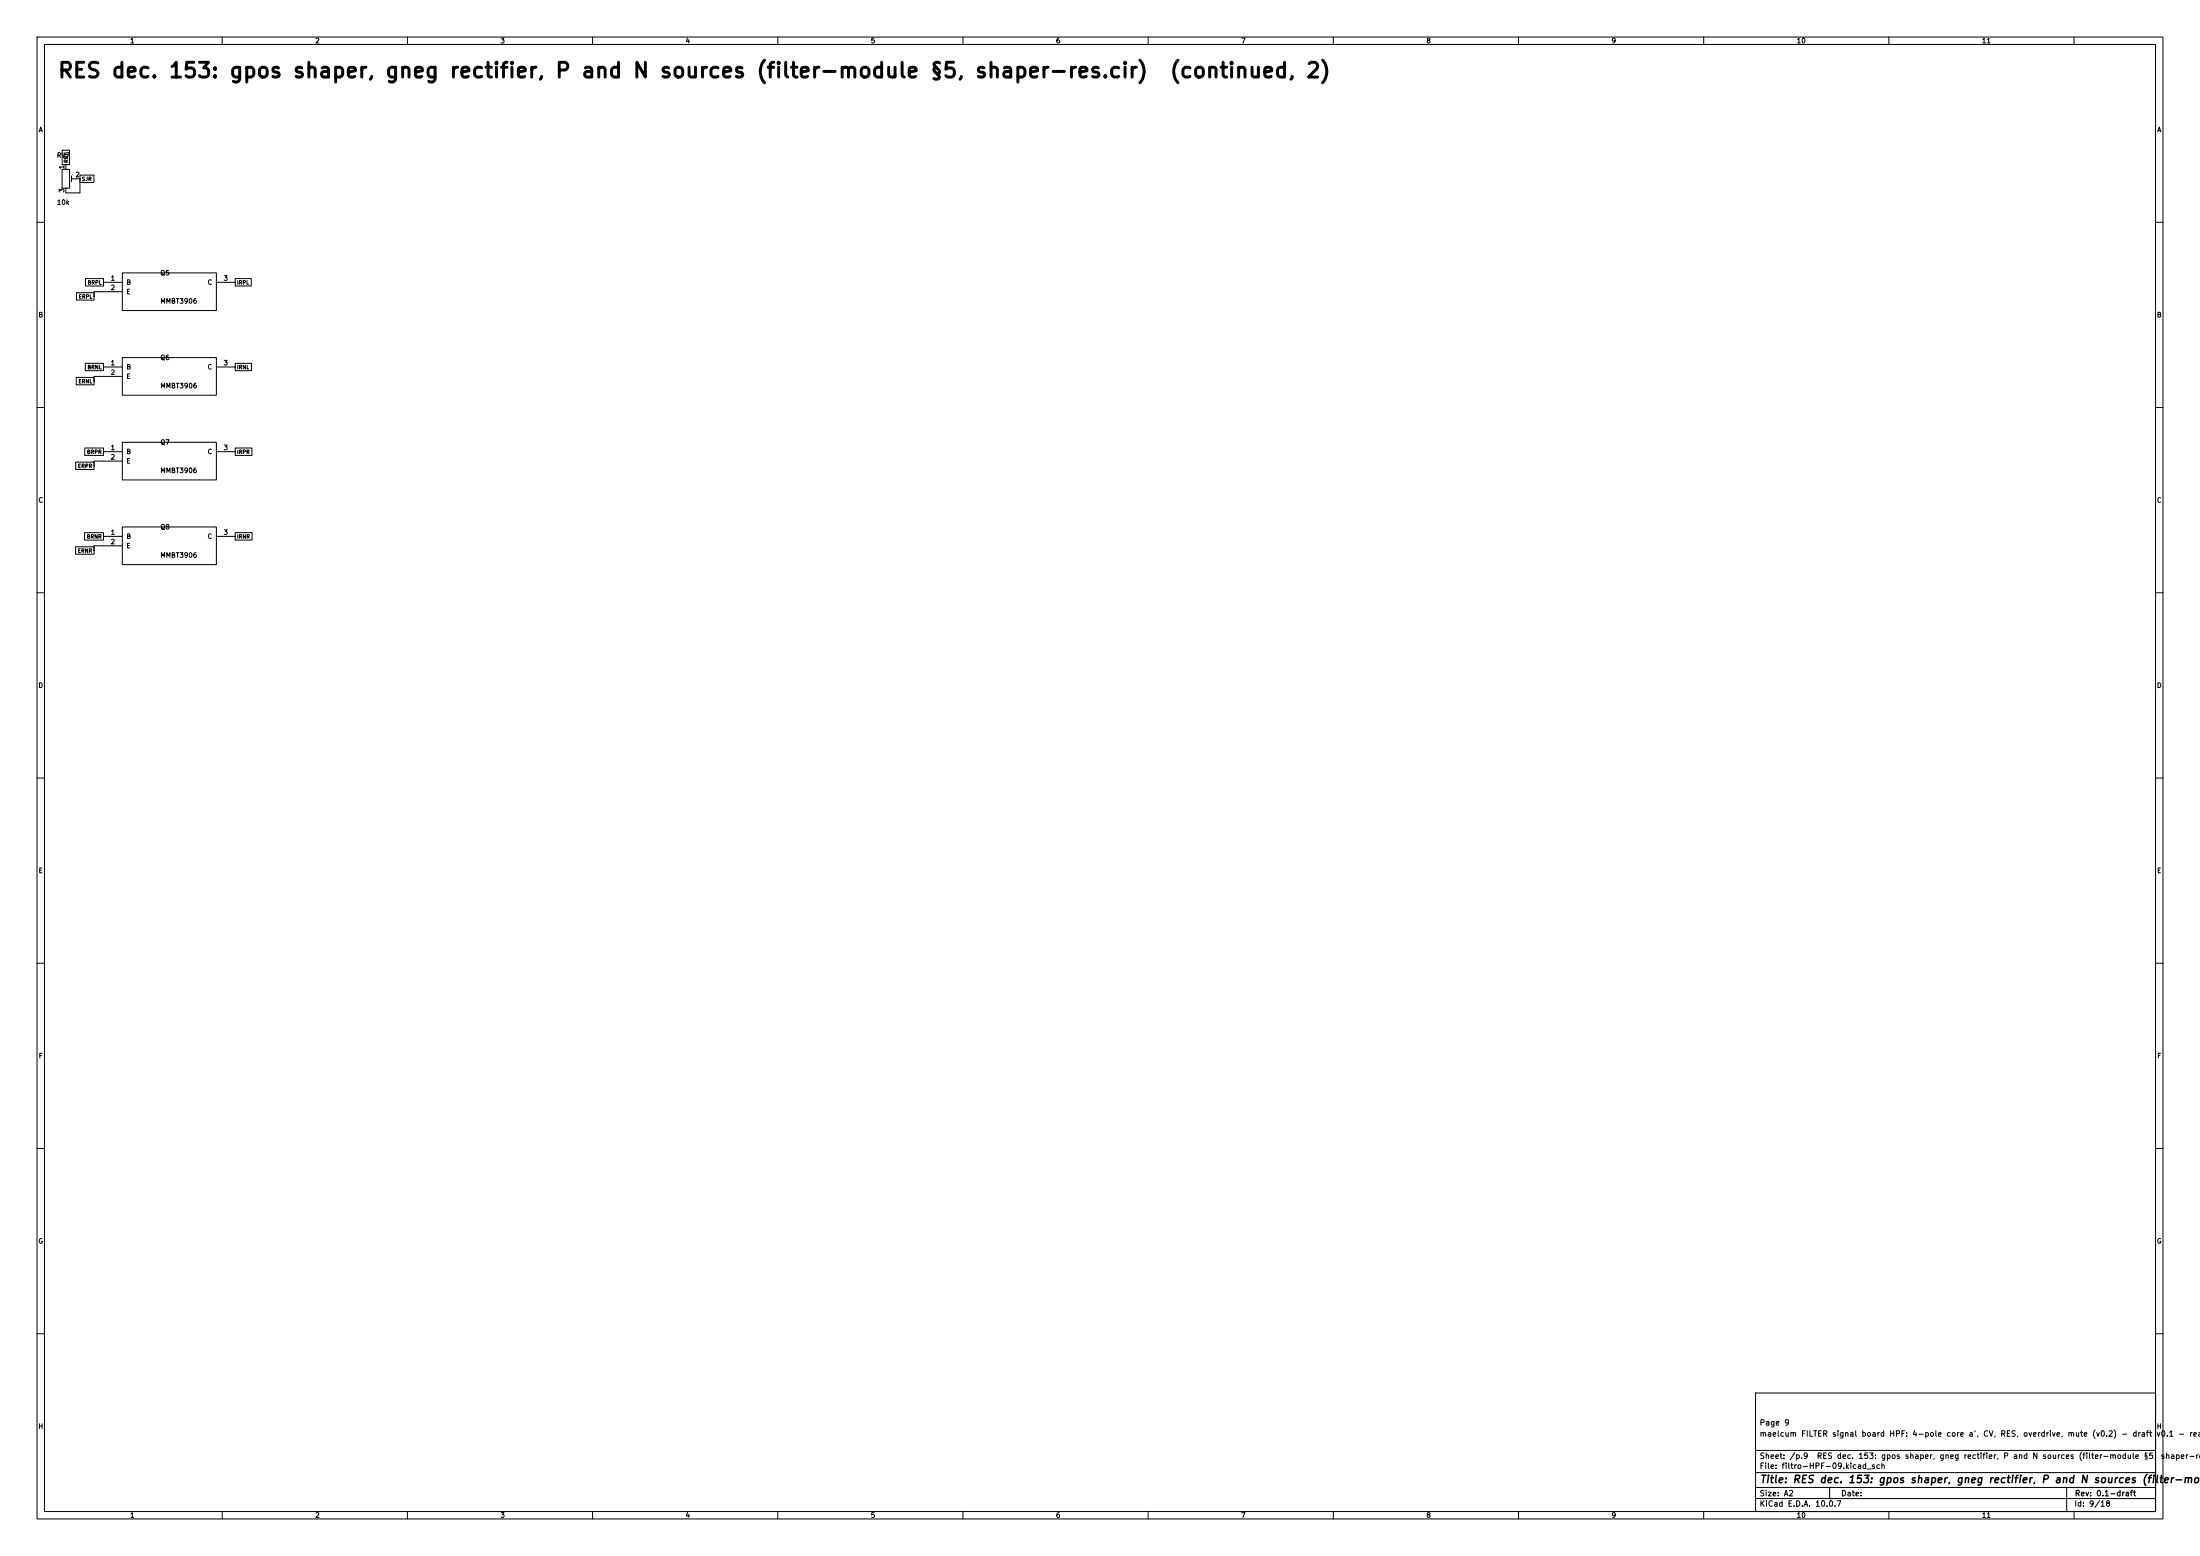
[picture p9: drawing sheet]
(kicad_sch
 (version 20260101)
 (generator "eeschema")
 (generator_version "10.0")
 (paper "A2")
 (title_block
  (title "RES dec. 153: gpos shaper, gneg rectifier, P and N sources (filter-module §5, shaper-res.cir)  (continued, 2)")
  (rev "0.1-draft")
  (comment 1 "maelcum FILTER signal board HPF: 4-pole core a', CV, RES, overdrive, mute (v0.2) - draft v0.1 - readable schematic")
  (comment 2 "Page 9"))
 (lib_symbols
  (symbol
   "Device:R_Potentiometer_Trim"
   (pin_names
    (offset 1.016) (hide yes)) (exclude_from_sim no) (in_bom yes) (on_board yes)
   (in_pos_files yes)
   (duplicate_pin_numbers_are_jumpers no)
   (property
    "Reference"
    "RV" (at -4.445 0 90) (show_name no) (do_not_autoplace no) (effects (font (size 1.27 1.27))))
   (property
    "Value"
    "R_Potentiometer_Trim" (at -2.54 0 90) (show_name no) (do_not_autoplace no) (effects (font (size 1.27 1.27))))
   (property
    "Footprint"
    "" (at 0 0 0) (show_name no) (do_not_autoplace no) (hide yes) (effects (font (size 1.27 1.27))))
   (property
    "Datasheet"
    "" (at 0 0 0) (show_name no) (do_not_autoplace no) (hide yes) (effects (font (size 1.27 1.27))))
   (property
    "Description"
    "Trim-potentiometer" (at 0 0 0) (show_name no) (do_not_autoplace no) (hide yes) (effects (font (size 1.27 1.27))))
   (property
    "Sim.Device"
    "R" (at 0 0 0) (show_name no) (do_not_autoplace no) (hide yes) (effects (font (size 1.27 1.27))))
   (property
    "Sim.Type"
    "POT" (at 0 0 0) (show_name no) (do_not_autoplace no) (hide yes) (effects (font (size 1.27 1.27))))
   (property
    "Sim.Pins"
    "1=r0 2=wiper 3=r1" (at 0 0 0) (show_name no) (do_not_autoplace no) (hide yes) (effects (font (size 1.27 1.27))))
   (property
    "ki_keywords"
    "resistor variable trimpot trimmer" (at 0 0 0) (show_name no) (do_not_autoplace no) (hide yes) (effects (font (size 1.27 1.27))))
   (property
    "ki_fp_filters"
    "Potentiometer*" (at 0 0 0) (show_name no) (do_not_autoplace no) (hide yes) (effects (font (size 1.27 1.27))))
   (symbol
    "R_Potentiometer_Trim_0_1"
    (rectangle (start 1.016 2.54) (end -1.016 -2.54) (stroke (width 0.254) (type default)) (fill (type none)))
    (polyline (pts (xy 1.524 0.762) (xy 1.524 -0.762)) (stroke (width 0) (type default)) (fill (type none)))
    (polyline (pts (xy 2.54 0) (xy 1.524 0)) (stroke (width 0) (type default)) (fill (type none))))
   (symbol
    "R_Potentiometer_Trim_1_1"
    (pin
    passive
    line (at 0 3.81 270) (length 1.27) (name
    "1" (effects (font (size 1.27 1.27)))) (number
    "1" (effects (font (size 1.27 1.27)))))
    (pin
    passive
    line (at 3.81 0 180) (length 1.27) (name
    "2" (effects (font (size 1.27 1.27)))) (number
    "2" (effects (font (size 1.27 1.27)))))
    (pin
    passive
    line (at 0 -3.81 90) (length 1.27) (name
    "3" (effects (font (size 1.27 1.27)))) (number
    "3" (effects (font (size 1.27 1.27))))))
   (embedded_fonts no))
  (symbol
   "maelcum:MMBT3906"
   (pin_names
    (offset 1.016)) (exclude_from_sim no) (in_bom yes) (on_board yes)
   (property
    "Reference"
    "Q" (at 0 6.35 0) (effects (font (size 1.27 1.27))))
   (property
    "Value"
    "MMBT3906" (at 0 -6.35 0) (effects (font (size 1.27 1.27))))
   (property
    "Footprint"
    "Package_TO_SOT_SMD:SOT-23" (at 0 0 0) (effects (font (size 1.27 1.27)) (hide yes)))
   (property
    "Datasheet"
    "" (at 0 0 0) (effects (font (size 1.27 1.27)) (hide yes)))
   (property
    "Description"
    "PNP. Pinout onsemi MMBT3906LT1/D Rev. 15, style 6" (at 0 0 0) (effects (font (size 1.27 1.27)) (hide yes)))
   (symbol
    "MMBT3906_0_1"
    (rectangle (start -12.7 5.08) (end 12.7 -5.08) (stroke (width 0.254) (type default)) (fill (type background))))
   (symbol
    "MMBT3906_1_1"
    (pin
    passive
    line (at -17.78 2.54 0) (length 5.08) (name
    "B" (effects (font (size 1.27 1.27)))) (number
    "1" (effects (font (size 1.27 1.27)))))
    (pin
    passive
    line (at -17.78 0 0) (length 5.08) (name
    "E" (effects (font (size 1.27 1.27)))) (number
    "2" (effects (font (size 1.27 1.27)))))
    (pin
    passive
    line (at 17.78 2.54 180) (length 5.08) (name
    "C" (effects (font (size 1.27 1.27)))) (number
    "3" (effects (font (size 1.27 1.27))))))))
 (text
  "RES dec. 153: gpos shaper, gneg rectifier, P and N sources (filter-module §5, shaper-res.cir)  (continued, 2)"
  (exclude_from_sim no)
  (at 15.24 21.59 0)
  (effects (font (size 4 4)
    (bold yes)) (justify left bottom)))
 (symbol
  (lib_id "Device:R_Potentiometer_Trim")
  (at 17.78 48.26 0)
  (unit 1)
  (body_style 1)
  (exclude_from_sim no)
  (in_bom yes)
  (on_board yes)
  (dnp no)
  (property
   "Reference"
   "RV7" (at 15.24 41.91 0) (effects (font (size 1.27 1.27)) (justify left)))
  (property
   "Value"
   "10k" (at 15.24 54.61 0) (effects (font (size 1.27 1.27)) (justify left)))
  (property
   "Footprint"
   "Potentiometer_THT:Potentiometer_Bourns_3266W_Vertical" (at 17.78 48.26 0) (effects (font (size 1.27 1.27)) (justify left) (hide yes)))
  (property
   "Datasheet"
   "" (at 17.78 48.26 0) (effects (font (size 1.27 1.27)) (justify left) (hide yes)))
  (property
   "Nota"
   "taratura della RES: «il fischio parte al 93 %»" (at 17.78 48.26 0) (effects (font (size 1.27 1.27)) (justify left) (hide yes)))
  (pin
   "1")
  (pin
   "2")
  (pin
   "3")
  (instances (project
    "filtro-HPF" (path
    "/7a3f7285-eb38-561d-91e0-6ac4030fed34/1335b264-2ca2-5483-ac35-bc68d2c9607a" (reference "RV7") (unit 1)))))
 (symbol
  (lib_id "maelcum:MMBT3906")
  (at 45.72 78.74 0)
  (unit 1)
  (body_style 1)
  (exclude_from_sim no)
  (in_bom yes)
  (on_board yes)
  (dnp no)
  (property
   "Reference"
   "Q5" (at 43.18 73.66 0) (effects (font (size 1.27 1.27)) (justify left)))
  (property
   "Value"
   "MMBT3906" (at 43.18 81.28 0) (effects (font (size 1.27 1.27)) (justify left)))
  (property
   "Footprint"
   "Package_TO_SOT_SMD:SOT-23" (at 45.72 78.74 0) (effects (font (size 1.27 1.27)) (justify left) (hide yes)))
  (property
   "Datasheet"
   "" (at 45.72 78.74 0) (effects (font (size 1.27 1.27)) (justify left) (hide yes)))
  (property
   "Nota"
   "sorgente: spinge Iabc nel pin dell'OTA PL" (at 45.72 78.74 0) (effects (font (size 1.27 1.27)) (justify left) (hide yes)))
  (pin
   "1")
  (pin
   "2")
  (pin
   "3")
  (instances (project
    "filtro-HPF" (path
    "/7a3f7285-eb38-561d-91e0-6ac4030fed34/1335b264-2ca2-5483-ac35-bc68d2c9607a" (reference "Q5") (unit 1)))))
 (wire
  (pts (xy 27.94 78.74) (xy 25.4 78.74))
  (stroke (width 0) (type default)))
 (wire
  (pts (xy 25.4 78.74) (xy 25.4 80.01))
  (stroke (width 0) (type default)))
 (symbol
  (lib_id "maelcum:MMBT3906")
  (at 45.72 101.6 0)
  (unit 1)
  (body_style 1)
  (exclude_from_sim no)
  (in_bom yes)
  (on_board yes)
  (dnp no)
  (property
   "Reference"
   "Q6" (at 43.18 96.52 0) (effects (font (size 1.27 1.27)) (justify left)))
  (property
   "Value"
   "MMBT3906" (at 43.18 104.14 0) (effects (font (size 1.27 1.27)) (justify left)))
  (property
   "Footprint"
   "Package_TO_SOT_SMD:SOT-23" (at 45.72 101.6 0) (effects (font (size 1.27 1.27)) (justify left) (hide yes)))
  (property
   "Datasheet"
   "" (at 45.72 101.6 0) (effects (font (size 1.27 1.27)) (justify left) (hide yes)))
  (property
   "Nota"
   "sorgente: spinge Iabc nel pin dell'OTA NL" (at 45.72 101.6 0) (effects (font (size 1.27 1.27)) (justify left) (hide yes)))
  (pin
   "1")
  (pin
   "2")
  (pin
   "3")
  (instances (project
    "filtro-HPF" (path
    "/7a3f7285-eb38-561d-91e0-6ac4030fed34/1335b264-2ca2-5483-ac35-bc68d2c9607a" (reference "Q6") (unit 1)))))
 (wire
  (pts (xy 27.94 101.6) (xy 25.4 101.6))
  (stroke (width 0) (type default)))
 (wire
  (pts (xy 25.4 101.6) (xy 25.4 102.87))
  (stroke (width 0) (type default)))
 (symbol
  (lib_id "maelcum:MMBT3906")
  (at 45.72 124.46 0)
  (unit 1)
  (body_style 1)
  (exclude_from_sim no)
  (in_bom yes)
  (on_board yes)
  (dnp no)
  (property
   "Reference"
   "Q7" (at 43.18 119.38 0) (effects (font (size 1.27 1.27)) (justify left)))
  (property
   "Value"
   "MMBT3906" (at 43.18 127 0) (effects (font (size 1.27 1.27)) (justify left)))
  (property
   "Footprint"
   "Package_TO_SOT_SMD:SOT-23" (at 45.72 124.46 0) (effects (font (size 1.27 1.27)) (justify left) (hide yes)))
  (property
   "Datasheet"
   "" (at 45.72 124.46 0) (effects (font (size 1.27 1.27)) (justify left) (hide yes)))
  (property
   "Nota"
   "sorgente: spinge Iabc nel pin dell'OTA PR" (at 45.72 124.46 0) (effects (font (size 1.27 1.27)) (justify left) (hide yes)))
  (pin
   "1")
  (pin
   "2")
  (pin
   "3")
  (instances (project
    "filtro-HPF" (path
    "/7a3f7285-eb38-561d-91e0-6ac4030fed34/1335b264-2ca2-5483-ac35-bc68d2c9607a" (reference "Q7") (unit 1)))))
 (wire
  (pts (xy 27.94 124.46) (xy 25.4 124.46))
  (stroke (width 0) (type default)))
 (wire
  (pts (xy 25.4 124.46) (xy 25.4 125.73))
  (stroke (width 0) (type default)))
 (symbol
  (lib_id "maelcum:MMBT3906")
  (at 45.72 147.32 0)
  (unit 1)
  (body_style 1)
  (exclude_from_sim no)
  (in_bom yes)
  (on_board yes)
  (dnp no)
  (property
   "Reference"
   "Q8" (at 43.18 142.24 0) (effects (font (size 1.27 1.27)) (justify left)))
  (property
   "Value"
   "MMBT3906" (at 43.18 149.86 0) (effects (font (size 1.27 1.27)) (justify left)))
  (property
   "Footprint"
   "Package_TO_SOT_SMD:SOT-23" (at 45.72 147.32 0) (effects (font (size 1.27 1.27)) (justify left) (hide yes)))
  (property
   "Datasheet"
   "" (at 45.72 147.32 0) (effects (font (size 1.27 1.27)) (justify left) (hide yes)))
  (property
   "Nota"
   "sorgente: spinge Iabc nel pin dell'OTA NR" (at 45.72 147.32 0) (effects (font (size 1.27 1.27)) (justify left) (hide yes)))
  (pin
   "1")
  (pin
   "2")
  (pin
   "3")
  (instances (project
    "filtro-HPF" (path
    "/7a3f7285-eb38-561d-91e0-6ac4030fed34/1335b264-2ca2-5483-ac35-bc68d2c9607a" (reference "Q8") (unit 1)))))
 (wire
  (pts (xy 27.94 147.32) (xy 25.4 147.32))
  (stroke (width 0) (type default)))
 (wire
  (pts (xy 25.4 147.32) (xy 25.4 148.59))
  (stroke (width 0) (type default)))
 (wire
  (pts (xy 17.78 52.07) (xy 21.59 52.07))
  (stroke (width 0) (type default)))
 (wire
  (pts (xy 21.59 52.07) (xy 21.59 48.26))
  (stroke (width 0) (type default)))
 (global_label
  "RRF"
  (shape passive)
  (at 17.78 44.45 90)
  (fields_autoplaced yes)
  (effects (font (size 1 1)) (justify left)))
 (global_label
  "SJR"
  (shape passive)
  (at 21.59 48.26 0)
  (fields_autoplaced yes)
  (effects (font (size 1 1)) (justify left)))
 (global_label
  "BRPL"
  (shape passive)
  (at 27.94 76.2 180)
  (fields_autoplaced yes)
  (effects (font (size 1 1)) (justify right)))
 (global_label
  "ERPL"
  (shape passive)
  (at 25.4 80.01 180)
  (fields_autoplaced yes)
  (effects (font (size 1 1)) (justify right)))
 (global_label
  "IRPL"
  (shape passive)
  (at 63.5 76.2 0)
  (fields_autoplaced yes)
  (effects (font (size 1 1)) (justify left)))
 (global_label
  "BRNL"
  (shape passive)
  (at 27.94 99.06 180)
  (fields_autoplaced yes)
  (effects (font (size 1 1)) (justify right)))
 (global_label
  "ERNL"
  (shape passive)
  (at 25.4 102.87 180)
  (fields_autoplaced yes)
  (effects (font (size 1 1)) (justify right)))
 (global_label
  "IRNL"
  (shape passive)
  (at 63.5 99.06 0)
  (fields_autoplaced yes)
  (effects (font (size 1 1)) (justify left)))
 (global_label
  "BRPR"
  (shape passive)
  (at 27.94 121.92 180)
  (fields_autoplaced yes)
  (effects (font (size 1 1)) (justify right)))
 (global_label
  "ERPR"
  (shape passive)
  (at 25.4 125.73 180)
  (fields_autoplaced yes)
  (effects (font (size 1 1)) (justify right)))
 (global_label
  "IRPR"
  (shape passive)
  (at 63.5 121.92 0)
  (fields_autoplaced yes)
  (effects (font (size 1 1)) (justify left)))
 (global_label
  "BRNR"
  (shape passive)
  (at 27.94 144.78 180)
  (fields_autoplaced yes)
  (effects (font (size 1 1)) (justify right)))
 (global_label
  "ERNR"
  (shape passive)
  (at 25.4 148.59 180)
  (fields_autoplaced yes)
  (effects (font (size 1 1)) (justify right)))
 (global_label
  "IRNR"
  (shape passive)
  (at 63.5 144.78 0)
  (fields_autoplaced yes)
  (effects (font (size 1 1)) (justify left))))
